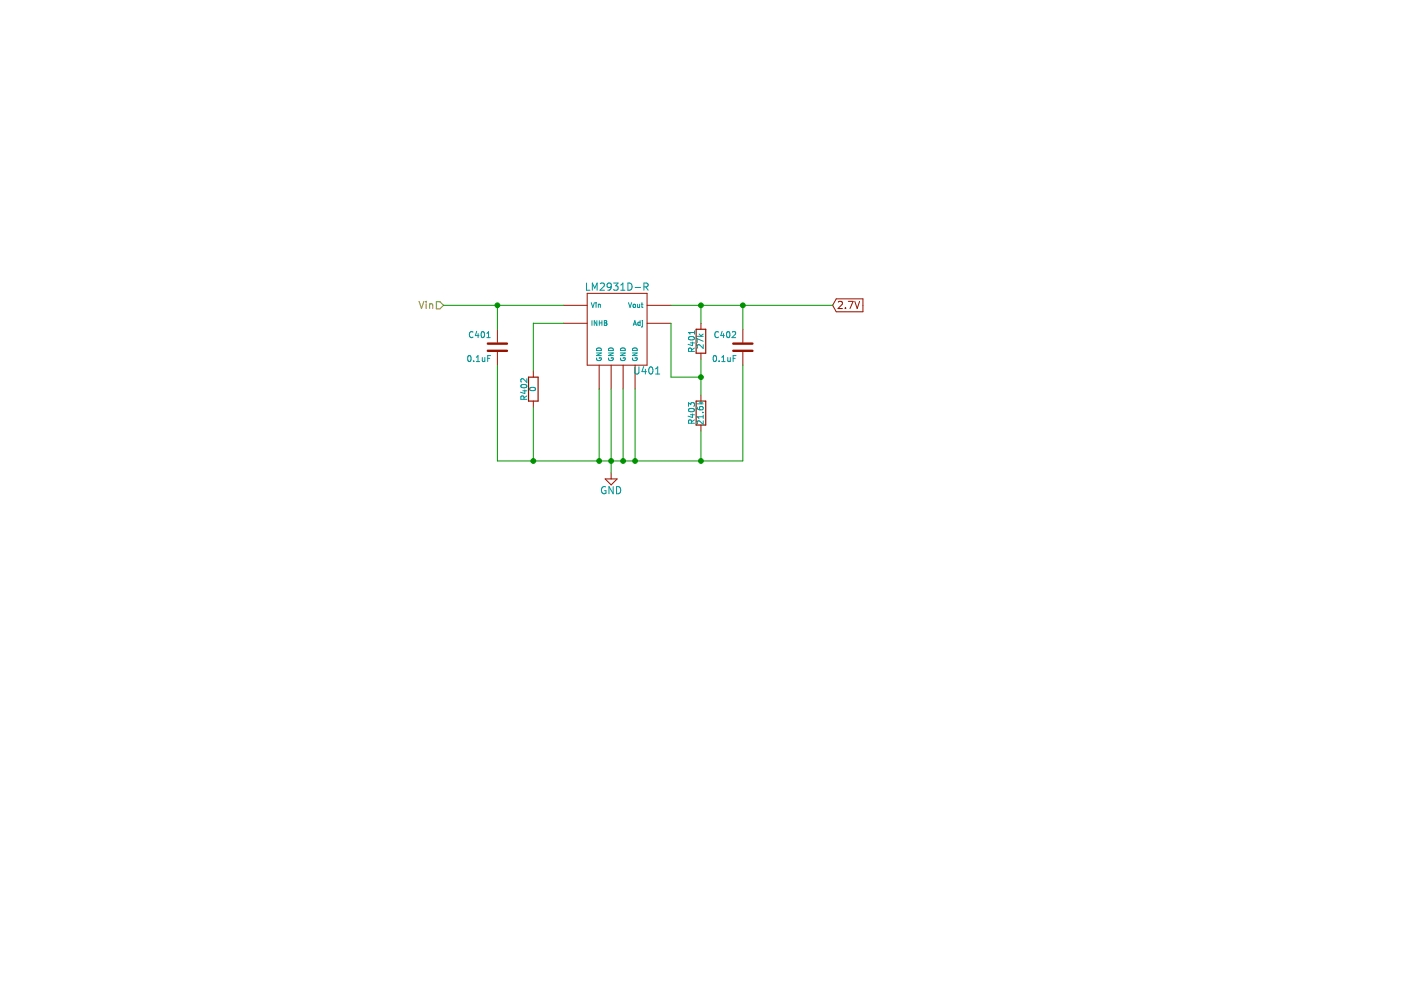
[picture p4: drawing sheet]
EESchema Schematic File Version 2
LIBS:power
LIBS:device
LIBS:transistors
LIBS:conn
LIBS:linear
LIBS:regul
LIBS:74xx
LIBS:cmos4000
LIBS:adc-dac
LIBS:memory
LIBS:xilinx
LIBS:special
LIBS:microcontrollers
LIBS:dsp
LIBS:microchip
LIBS:analog_switches
LIBS:motorola
LIBS:texas
LIBS:intel
LIBS:audio
LIBS:interface
LIBS:digital-audio
LIBS:philips
LIBS:display
LIBS:cypress
LIBS:siliconi
LIBS:opto
LIBS:atmel
LIBS:contrib
LIBS:valves
LIBS:CustomComponents
LIBS:CurrentSinkOrSwim-cache
EELAYER 25 0
EELAYER END
$Descr A4 11693 8268
encoding utf-8
Sheet 4 4
Title "Current Sink or Swim"
Date ""
Rev "1.0"
Comp ""
Comment1 ""
Comment2 ""
Comment3 ""
Comment4 ""
$EndDescr
$Comp
L C C401
U 1 1
P 4150 2900
F 0 "C401" H 4200 3000 50  0000 L CNN
F 1 "0.1uF" H 4200 2800 50  0000 L CNN
F 2 "SMD_Packages:SMD-0805" H 4188 2750 30  0001 C CNN
F 3 "" H 4150 2900 60  0000 C CNN
	1    4150 2900
	-1   0    0    -1  
$EndComp
$Comp
L C C402
U 1 1
P 6200 2900
F 0 "C402" H 6250 3000 50  0000 L CNN
F 1 "0.1uF" H 6250 2800 50  0000 L CNN
F 2 "SMD_Packages:SMD-0805" H 6238 2750 30  0001 C CNN
F 3 "" H 6200 2900 60  0000 C CNN
	1    6200 2900
	-1   0    0    -1  
$EndComp
$Comp
L GND #PWR06
U 1 1
P 5100 3950
F 0 "#PWR06" H 5100 3700 60  0001 C CNN
F 1 "GND" H 5100 3800 60  0000 C CNN
F 2 "" H 5100 3950 60  0000 C CNN
F 3 "" H 5100 3950 60  0000 C CNN
	1    5100 3950
	-1   0    0    -1  
$EndComp
$Comp
L R R402
U 1 1
P 4450 3250
F 0 "R402" V 4530 3250 50  0000 C CNN
F 1 "0" V 4457 3251 50  0000 C CNN
F 2 "SMD_Packages:SMD-0805" V 4380 3250 30  0001 C CNN
F 3 "" H 4450 3250 30  0000 C CNN
	1    4450 3250
	-1   0    0    -1  
$EndComp
Wire Wire Line
	4150 3050 4150 3850
Wire Wire Line
	6200 2550 6200 2750
Connection ~ 6200 2550
Wire Wire Line
	6200 3050 6200 3850
Wire Wire Line
	6200 3850 4150 3850
Wire Wire Line
	4450 3400 4450 3850
$Comp
L LM2931D-R U401
U 1 1
P 5150 2800
F 0 "U401" H 5400 2500 60  0000 C CNN
F 1 "LM2931D-R" H 5150 3200 60  0000 C CNN
F 2 "SMD_Packages:SOIC-8-N" H 5150 2800 60  0001 C CNN
F 3 "http://www.produktinfo.conrad.com/datenblaetter/1100000-1199999/001185847-da-01-en-IC_REG_LDO_ADJ_0_1A_LM2931D_R_SOIC_8_STM.pdf" H 5150 2800 60  0001 C CNN
F 4 "LM2931D-R" H 5150 2800 60  0001 C CNN "MPN"
	1    5150 2800
	1    0    0    -1  
$EndComp
Wire Wire Line
	5300 3250 5300 3850
Wire Wire Line
	5000 3250 5000 3850
Wire Wire Line
	5200 3250 5200 3850
Wire Wire Line
	5100 3250 5100 3950
Connection ~ 5100 3850
$Comp
L R R401
U 1 1
P 5850 2850
F 0 "R401" V 5930 2850 50  0000 C CNN
F 1 "27k" V 5857 2851 50  0000 C CNN
F 2 "SMD_Packages:SMD-0805" V 5780 2850 30  0001 C CNN
F 3 "" H 5850 2850 30  0000 C CNN
	1    5850 2850
	-1   0    0    -1  
$EndComp
$Comp
L R R403
U 1 1
P 5850 3450
F 0 "R403" V 5930 3450 50  0000 C CNN
F 1 "21.6k" V 5857 3451 50  0000 C CNN
F 2 "SMD_Packages:SMD-0805" V 5780 3450 30  0001 C CNN
F 3 "" H 5850 3450 30  0000 C CNN
	1    5850 3450
	-1   0    0    -1  
$EndComp
Wire Wire Line
	5850 3000 5850 3300
Wire Wire Line
	5850 3600 5850 3850
Connection ~ 5850 3850
Wire Wire Line
	5600 3150 5850 3150
Connection ~ 5850 3150
Connection ~ 4450 3850
Wire Wire Line
	4450 2700 4450 3100
Wire Wire Line
	4450 2700 4700 2700
Wire Wire Line
	4150 2550 4150 2750
Connection ~ 4150 2550
Text GLabel 6950 2550 2    60   Input ~ 0
2.7V
Text HLabel 3700 2550 0    60   Input ~ 0
Vin
Connection ~ 5000 3850
Connection ~ 5200 3850
Connection ~ 5300 3850
Wire Wire Line
	5850 2550 5850 2700
Connection ~ 5850 2550
Wire Wire Line
	5600 2550 6950 2550
Wire Wire Line
	3700 2550 4700 2550
Wire Wire Line
	5600 3150 5600 2700
$EndSCHEMATC
